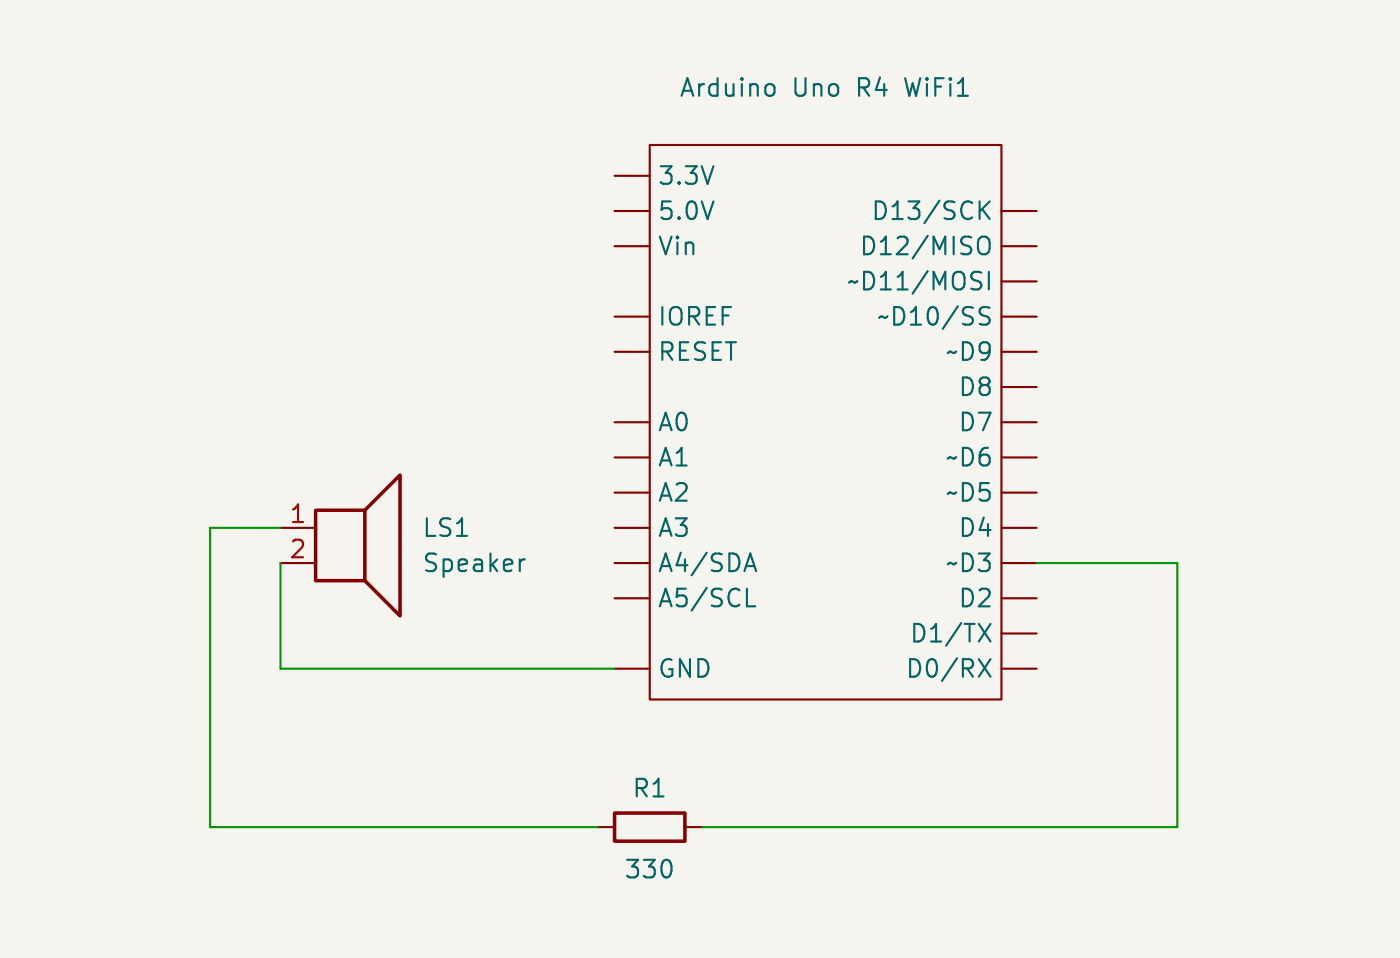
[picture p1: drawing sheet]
<svg xmlns="http://www.w3.org/2000/svg" width="101mm" height="69mm" viewBox="0 0 101 69" stroke-linecap="round" stroke-linejoin="round" font-family="sans-serif">
<path d="M-.1 -.1h101.3v69.3h-101.3z" fill="#f5f4ef" stroke="#f5f4ef" stroke-width=".07"/>
<path d="M22.8 36.8h3.5v5.1h-3.5zM26.3 36.8l2.6-2.5v10.1l-2.6-2.5M44.4 58.7h5.1v2h-5.1z" fill="none" stroke="#840000" stroke-width=".25"/>
<g fill="none" stroke="#840000" stroke-width=".15">
<path d="M44.4 12.7h2.5M44.4 15.2h2.5M44.4 17.8h2.5M46.9 10.5h25.4v40h-25.4zM72.3 15.2h2.6M72.3 17.8h2.6M20.3 38.1h2.5M44.4 38.1h2.5M44.4 22.8h2.5M44.4 25.4h2.5M44.4 30.5h2.5M44.4 33h2.5"/>
<path d="M44.4 35.5h2.5M72.3 38.1h2.6M72.3 22.8h2.6M72.3 25.4h2.6M72.3 30.5h2.6M72.3 20.3h2.6M72.3 27.9h2.6M72.3 33h2.6M72.3 35.5h2.6M20.3 40.6h2.5M43.1 59.7h1.3M44.4 40.6h2.5"/>
<path d="M44.4 48.2h2.5M44.4 43.2h2.5M49.5 59.7h1.2M72.3 40.6h2.6M72.3 48.2h2.6M72.3 43.2h2.6M72.3 45.7h2.6"/>
</g>
<g fill="none" stroke="#006464" stroke-width=".15">
<path d="M55.5 6.1a.34 .34 0 0 1 .4 .2v.4a.34 .34 0 0 1-.4 .2M70.7 17.3a.43 .43 0 0 1 .5-.2 .43 .43 0 0 1 .3 .4v.4a.43 .43 0 0 1-.3 .4 .43 .43 0 0 1-.5-.1M70.7 19.6l.2 .1M70.9 15.1l.6 .7M71.4 19.6v1.3M71.5 14.5l-.8 .8M54.2 39.9l.4 1.3M70.8 20.4l.1 .1-.1 .3M70.9 22.7l.1 .1a.46 .46 0 0 1 .5 .3l-.1 .3h-.5M70.9 22.2h.1h.5M37.9 40.4l-.3 .1M53.9 40.8h.6"/>
<path d="M53.9 43.7h.6M70.7 45l.8 1.3M70.7 47.6l.8 1.2M71.5 45l-.8 1.3M71.5 47.6l-.8 1.2"/>
</g>
<path d="M20.3 38.1h-5.1v21.6h27.9M20.3 40.6v7.6h24.1M74.9 40.6h10.1v19.1h-34.3" fill="none" stroke="#009600" stroke-width=".15"/>
<g font-size="1.8" fill="#006464">
<text x="49" y="7.2">Arduino</text>
<text x="57.2" y="7.2">Uno</text>
<text x="62" y="7.2">R4</text>
<text x="65.7" y="7.2">WiFi1</text>
<text x="47.4" y="13.5">3.3V</text>
<text x="47.4" y="16.1">5.0V</text>
<text x="62.8" y="16.1">D13/SCK</text>
<text x="47.4" y="18.6">Vin</text>
<text x="47.4" y="23.7">IOREF</text>
<text x="61.1" y="21.2">~D11/MOSI</text>
<text x="62" y="18.6">D12/MISO</text>
<text x="63.3" y="23.7">~D10/SS</text>
<text x="47.4" y="26.2">RESET</text>
<text x="68.2" y="26.2">~D9</text>
<text x="69.1" y="28.8">D8</text>
<text x="47.4" y="31.3">A0</text>
<text x="47.4" y="33.9">A1</text>
<text x="68.2" y="33.9">~D6</text>
<text x="69.1" y="31.3">D7</text>
<text x="30.4" y="38.9">LS1</text>
<text x="30.4" y="41.5">Speaker</text>
<text x="47.4" y="38.9">A3</text>
<text x="47.4" y="41.5">A4/SDA</text>
<text x="47.4" y="36.4">A2</text>
<text x="68.2" y="36.4">~D5</text>
<text x="68.2" y="41.5">~D3</text>
<text x="69.1" y="38.9">D4</text>
<text x="47.4" y="44">A5/SCL</text>
<text x="65.6" y="46.6">D1/TX</text>
<text x="69.1" y="44">D2</text>
<text x="47.4" y="49.1">GND</text>
<text x="65.3" y="49.1">D0/RX</text>
<text x="45.6" y="57.7">R1</text>
<text x="45" y="63.6">330</text>
</g>
<g font-size="1.8" fill="#a90000">
<text x="20.8" y="37.8">1</text>
<text x="20.8" y="40.4">2</text>
</g>
</svg>
